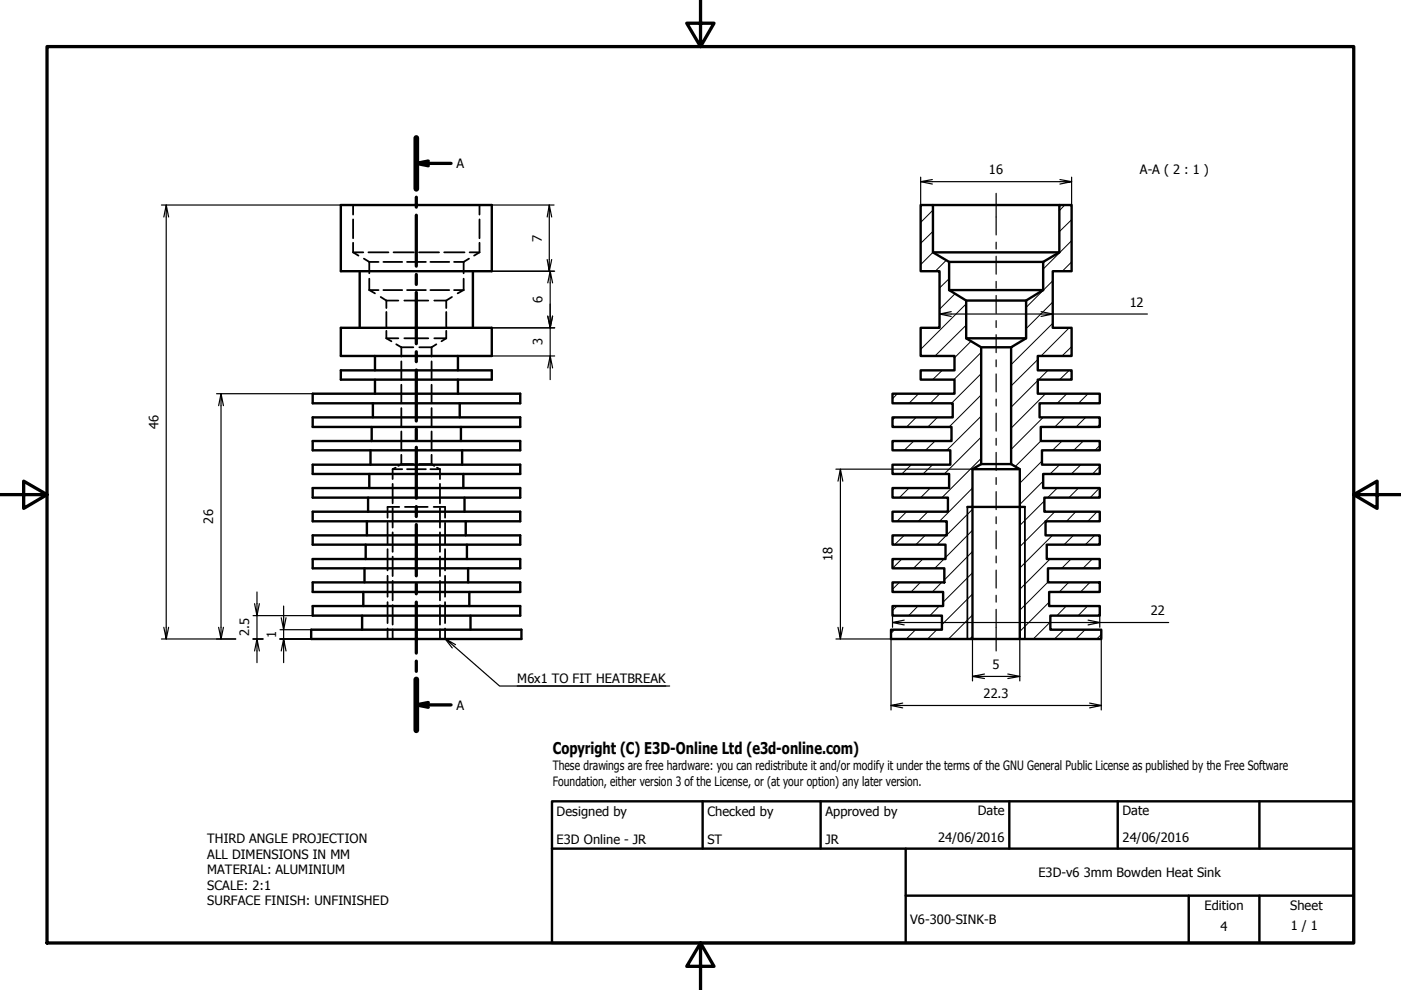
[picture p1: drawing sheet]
<svg xmlns="http://www.w3.org/2000/svg" width="297mm" height="210mm" viewBox="0 0 297 210" stroke-linecap="round" stroke-linejoin="round" font-family="sans-serif">
<!-- layer: Visible (ISO) -->
<g fill="none" stroke="#000" stroke-width=".51">
<path d="M72.3 43.5h32v14h-32zM76.3 57.5v12M100.3 57.5v12M195.2 43.5h2.6v10l3.4 2v6l3.7 2.2v8l3.1 1.9v24.8l-1.8 1.1v36h-17.3v-2h10.8v-3h-10.5v-2h10.8v-3h-10.8v-2h11v-3h-11v-2h11.3v-3h-11.3v-2h11.5v-3h-11.5v-2h11.8v-3h-11.8v-2h12v-3h-12v-2h12.3v-3h-12.3v-2h12.5v-3h-12.5v-2h12.8v-3h-12.8v-2h13.2v-3h-7.2v-2h7.2v-3h-7.2v-6h4v-12h-4zM197.8 43.5h26.8M197.8 53.5h26.8M201.2 55.5h20M224.6 43.5h2.6v14h-4v12h4v6h-7.2v3h7.2v2h-7.2v3h13.2v2h-12.8v3h12.8v2h-12.5v3h12.5v2h-12.3v3h12.3v2h-12v3h12v2h-11.8v3h11.8v2h-11.5v3h11.5v2h-11.3v3h11.3v2h-11v3h11v2h-10.8v3h10.8v2h-10.5v3h10.8v2h-17.3v-36l-1.8-1.1v-24.8l3.2-1.9v-8l3.6-2.2v-6l3.4-2zM72.3 78.5h32v2h-32zM72.3 69.5h32v6h-32zM79.5 75.5v3M97.1 75.5v3"/>
<path d="M201.2 61.5h20M204.9 63.7h12.7M204.9 71.7h12.7M208 73.6h6.4M66.3 98.5h44v2h-44zM66.3 93.5h44v2h-44zM66.3 88.5h44v2h-44zM66.3 83.5h44v2h-44zM78.5 95.5v3M78.8 90.5v3M79.1 85.5v3M79.5 80.5v3"/>
<path d="M97.1 80.5v3M97.5 85.5v3M97.7 90.5v3M98 95.5v3M206.2 99.5h10M208 98.4h6.4M66.3 118.5h44v2h-44zM66.3 113.5h44v2h-44zM66.3 108.5h44v2h-44zM66.3 103.5h44v2h-44zM77.5 115.5v3M77.8 110.5v3"/>
<path d="M78 105.5v3M78.3 100.5v3M98.2 100.5v3M98.5 105.5v3M98.7 110.5v3M99 115.5v3M205.1 107.5h12.2M66 133.5h44.6v2h-44.6zM66.3 123.5h44v2h-44zM66.3 128.5h44v2h-44zM76.8 130.5v3M77 125.5v3"/>
<path d="M77.3 120.5v3M99.3 120.5v3M99.5 125.5v3M99.8 130.5v3M206.2 135.5h10"/>
</g>
<!-- layer: Hidden (ISO) -->
<g fill="none" stroke="#000" stroke-width=".38">
<path d="M74.9 53.5h2.1M74.9 43.5v2M74.9 46.5v4M74.9 51.5v2M74.9 53.5l1.1 .7M77.2 54.8l1.1 .7M78.1 53.5h4.3M78.3 55.5h2M78.3 55.5v2.4M78.3 59.1v2.4M81.3 55.5h4M83.4 53.5h4.4"/>
<path d="M86.3 55.5h4M88.8 53.5h4.3M91.2 55.5h4M94.2 53.5h4.3M96.3 55.5h2M98.3 55.5v2.4M98.3 59.1v2.4M99.4 54.8l-1.1 .7M99.6 53.5h2.1M101.7 43.5v2M101.7 46.5v4M101.7 51.5v2"/>
<path d="M101.7 53.5l-1.2 .7M78.3 61.5h2M78.3 61.5l1.2 .7M80.7 63l1.2 .7M81.3 61.5h4M81.9 63.7h2.6M81.9 71.7h2.6M81.9 63.7v1.6M81.9 66.1v3.2M81.9 70.1v1.6M81.9 71.7l1.1 .7M84 73l1.1 .6"/>
<path d="M85.1 73.6h2.5M85.1 73.6v2M85.1 76.6v4M85.7 63.7h5.1M85.7 71.7h5.1M86.3 61.5h4M88.9 73.6h2.6M91.2 61.5h4M91.5 73.6v2M91.5 76.6v4M92.1 63.7h2.5M92.1 71.7h2.5"/>
<path d="M92.5 73l-1 .6M94.6 63.7v1.6M94.6 66.1v3.2M94.6 70.1v1.6M94.6 71.7l-1 .7M95.8 63l-1.2 .7M96.3 61.5h2M98.3 61.5l-1.3 .7M83.2 99.5h2.1M83.2 99.5v2.1M83.9 99.2l-.7 .3M85.1 98.4h2.5"/>
<path d="M85.1 81.6v3.9M85.1 86.5v4M85.1 91.5v4M85.1 96.4v2M85.1 98.4l-.6 .4M86.3 99.5h4M88.9 98.4h2.6M91.2 99.5h2.1M91.5 81.6v3.9M91.5 86.5v4M91.5 91.5v4M91.5 96.4v2"/>
<path d="M91.5 98.4l.6 .4M92.6 99.2l.7 .3M93.3 99.5v2.1M82.2 110.8v4.6M82.2 116.4v4.5M83.2 102.6v4.1M83.2 107.7v4.2M83.2 112.9v4.1M83.2 118v4.1M84.6 107.5h-2.4v2.3M85.9 107.5h4.8M91.9 107.5h2.5v2.3"/>
<path d="M93.3 102.6v4.1M93.3 107.7v4.2M93.3 112.9v4.1M93.3 118v4.1M94.4 110.8v4.6M94.4 116.4v4.5M82.2 122.1v4.4M82.2 127.7v4.4M82.2 133.3v2.2M83.2 123.2v4.1M83.2 128.3v4.1M83.2 133.4v2.1"/>
<path d="M93.3 123.2v4.1M93.3 128.3v4.1M93.3 133.4v2.1M94.4 122.1v4.4M94.4 127.7v4.4M94.4 133.3v2.2"/>
</g>
<!-- layer: Visible Narrow (ISO) -->
<path d="M205.1 107.5v28M217.3 107.5v28" fill="none" stroke="#000" stroke-width=".38"/>
<!-- layer: Section Line (ISO) -->
<g fill="none" stroke="#000" stroke-width=".7">
<path d="M88.3 29.2v10.8M88.3 34.6l2.5 .6M90.8 34.1l-2.5 .5h7.3M88.3 41.8v2.1M88.3 45.6v10.8M88.3 58.2v2.1M88.3 62v10.9M88.3 74.6v2.1M88.3 78.5v10.8M88.3 91v2.1M88.3 94.8v10.8M88.3 107.4v2.1"/>
<path d="M88.3 111.2v10.9M88.3 123.8v2.1M88.3 127.7v10.8M88.3 140.2v2.1M88.3 144.1v10.7M88.3 149.5l2.5 .5M90.8 148.9l-2.5 .6h7.3"/>
</g>
<path d="M88.3 29.2v10.8M88.3 144.1v10.7" fill="none" stroke="#000" stroke-width="1.2"/>
<!-- layer: Border (ISO) -->
<path d="M148.5 -.1v10l-2.9-5h5.8l-2.9 5M10 9.9h277v190h-277zM0 104.9h10l-5-2.9v5.8l5-2.9M287 104.9l5 2.9v-5.8l-5 2.9h10M148.5 199.9l2.9 5h-5.8l2.9-5v10" fill="none" stroke="#000" stroke-width=".7"/>
<!-- layer: Hatch (ISO) -->
<g fill="none" stroke="#000" stroke-width=".21">
<path d="M197.8 53.5l-2.6 2.6M197.8 49.1l-2.6 2.5M197.8 44.5l-2.6 2.7M200.6 55.2l-2.3 2.3M201.2 59.1l-2 2M223.2 59.5l-5.6 5.7M225.7 43.5l-1.1 1.2M227.2 55.5l-2 2M227.2 51l-6 6.1M227.2 46.6l-2.6 2.5M195.3 78.5l-.1 .1M195.3 69.5l-.1 .1"/>
<path d="M199.8 78.5l-2.1 2M202.5 62.3l-3.3 3.3M204.9 68.9l-6.7 6.6M204.9 64.4l-9.7 9.7M205.9 72.4l-3.5 3.5M208 79.2l-6.3 6.3M208 74.7l-5.8 5.8M220 76.2l-5.6 5.6M222.2 78.5l-2 2M223.2 64l-5.6 5.7M223.2 68.6l-8.8 8.7M226.7 69.5l-6 6"/>
<path d="M226.7 78.5l-2 2M227.2 73.5l-2 2M189.2 93.5v.1M189.7 88.5l-.5 .6M190.2 83.5l-1 1.1M193.2 98.5l-2 2M193.7 93.5l-2 2M194.2 88.5l-2 2M194.8 83.5l-2.1 2M197.7 98.5l-2 2M198.2 93.5l-2 2M198.8 88.5l-2.1 2"/>
<path d="M199.3 83.5l-2.1 2M208 97.2l-8.3 8.3M208 92.7l-7.8 7.8M208 88.2l-7.3 7.3M208 83.7l-6.8 6.8M220 80.7l-5.6 5.6M220.7 93.5l-5.4 5.4M220.9 97.8l-4.7 4.7M221.2 88.5l-6.8 6.8M221.7 83.5l-7.3 7.3M224.7 98.5l-2.1 2M225.2 93.5l-2.1 2"/>
<path d="M225.7 88.5l-2.1 2M226.2 83.5l-2 2M229.2 98.5l-2.1 2M229.7 93.5l-2.1 2M230.2 88.5l-2 2M230.7 83.5l-2 2M233.2 94.5l-1 1M233.2 98.9l-1.6 1.6M233.2 90l-.5 .5M233.2 85.4v.1M191.2 118.5l-2 2M191.7 113.5l-2 2"/>
<path d="M192.2 108.5l-2 2M192.7 103.5l-2 2M195.6 118.5l-1.9 2M196.2 113.5l-2 2M196.7 108.5l-2 2M197.2 103.5l-2 2M200.2 118.5l-2 2M200.7 113.5l-2 2M206.2 116.9l-6 6.1M206.2 112.4l-5.7 5.8M206.2 108l-5.5 5.4M206.2 103.5l-7 7"/>
<path d="M221.2 102l-5 5M221.4 106.2l-5.2 5.2M222.6 118.5l-6.4 6.4M223.1 113.5l-6.9 6.9M223.6 108.5l-7.4 7.4M224.2 103.5l-2.1 2M227.1 118.5l-2 2M227.6 113.5l-2 2M228.1 108.5l-2 2M228.7 103.5l-2.1 2M231.6 118.5l-2 2M232.1 113.5l-2 2"/>
<path d="M232.6 108.5l-2 2M233.1 103.5l-2 2M189.7 133.5l-.8 .8M190.2 128.5l-1 .9M190.7 123.5l-1.5 1.4M194.1 133.5l-1.9 2M194.6 128.5l-1.9 2M195.1 123.5l-1.9 2M198.6 133.5l-1.9 2M199.1 128.5l-1.9 2M199.6 123.5l-1.9 2M206.2 134.9l-.6 .6"/>
<path d="M206.2 130.4l-5.1 5.1M206.2 126l-6.5 6.4M206.2 121.4l-6.2 6.3M222.2 123.4l-6 6M222.4 127.7l-6.2 6.2M222.7 131.9l-3.6 3.6M225.6 133.5l-2 2M226.1 128.5l-2 2M226.6 123.5l-2 2M230.1 133.5l-2 2M230.6 128.5l-2 2M231.1 123.5l-2 2"/>
<path d="M233.2 130.3l-.2 .2M233.5 134.5l-1 1"/>
</g>
<!-- layer: Title (ISO) -->
<path d="M117 169.9h170v30h-170zM117 179.9h170M149 169.9v10M174 169.9v10M192 179.9v20M214 169.9v10M237 169.9v10M267 169.9v10M192 189.9h95M252 189.9v10M267 189.9v10" fill="none" stroke="#000" stroke-width=".51"/>
<!-- layer: Symbol (ISO) -->
<path d="M94.4 135.4l1.5 2M96.6 136.7l-2.2-1.3 11.5 10.1h36.1M109.7 145.5h31.5" fill="none" stroke="#000" stroke-width=".25"/>
<!-- layer: Dimension (ISO) -->
<g fill="none" stroke="#000" stroke-width=".25">
<path d="M195.2 38.5l2.5 .5M195.2 37.6v5.9M197.7 38.1l-2.5 .4h32l-2.5 .5M224.7 38.1l2.5 .4M227.2 37.6v5.9M34.2 43.5h38.1M35.2 43.5l-.5 2.5M35.8 46l-.6-2.5v92l-.5-2.5M100.3 57.5h17.3M104.3 43.5h13.2M116.5 43.5l-.5 2.5M116.6 57.5l-.5 2.5"/>
<path d="M117 46l-.5-2.5v14l-.5-2.5M117 55l-.5 2.5M117.2 60l-.6-2.5v12l-.5-2.5M100.3 69.5h17.3M104.3 75.5h13.3M117.2 78l-.6-2.5v5M117.2 67l-.6 2.5v6l-.5 2.5M199.2 66.6l2.5 .5M201.7 66.1l-2.5 .5h24l-2.5 .5M220.7 66.1l2.5 .5h20.1M45.9 83.5h20.4M46.9 83.5l-.5 2.5"/>
<path d="M47.4 86l-.5-2.5v52l-.5-2.5M177.2 99.5h29M178.2 99.5l-.5 2.5M178.7 102l-.5-2.5v36l-.5-2.5M34.2 135.5h15.8M35.8 133l-.6 2.5M47.4 133l-.5 2.5M53.7 135.5h2.1M53.7 130.5h12.6M54.5 125.5v5l-.5-2.5M55 138l-.5-2.5v5M55 128l-.5 2.5v5l-.5 2.5"/>
<path d="M59.4 133.5h6.6M59.4 135.5h6.6M60.1 128.5v5l-.5-2.5M60.6 138l-.5-2.5v5M60.6 131l-.5 2.5v2l-.5 2.5M177.2 135.5h29v8.9M178.7 133l-.5 2.5M188.9 135.5v15M189.2 132l2.5 .5M189.2 130.5v2.5M191.7 131.5l-2.5 .5h44l-2.5 .5M216.2 135.5v8.9"/>
<path d="M230.7 131.5l2.5 .5h14.6M233.2 130.5v2.5M233.5 135.5v15M188.9 149.6l2.5 .5M191.4 149.1l-2.5 .5h44.6l-2.5 .5M206.2 143.4l2.5 .5M208.7 142.9l-2.5 .5h10l-2.5 .5M213.7 142.9l2.5 .5M231 149.1l2.5 .5"/>
</g>
<!-- layer: Centerline (ISO) -->
<g fill="none" stroke="#000" stroke-width=".25">
<path d="M211.2 41v8.8M211.2 51.3v1.5M211.2 54.3v3.8M211.2 59.7v1.4M211.2 62.6v3.9M211.2 68v1.4M211.2 71v3.8M211.2 76.3v1.5M211.2 79.3v3.8M211.2 84.6v1.5M211.2 87.6v3.8M211.2 92.9v1.5"/>
<path d="M211.2 95.9v3.8M211.2 101.3v1.4M211.2 104.2v3.8M211.2 109.6v1.4M211.2 112.6v3.8M211.2 117.9v1.5M211.2 120.9v3.8M211.2 126.2v1.5M211.2 129.2v8.8"/>
</g>
<text font-size="3.4" x="117.2" y="159.8">Copyright (C) E3D-Online Ltd (e3d-online.com)</text>
<g font-size="2.7">
<text x="96.8" y="35.7">A</text>
<text x="209.7" y="36.9">16</text>
<text x="241.7" y="36.9">A-A ( 2 : 1 )</text>
<text x="114.9" y="51.3" transform="rotate(-90 114.9 51.3)">7</text>
<text x="115" y="64.2" transform="rotate(-90 115 64.2)">6</text>
<text x="239.5" y="65">12</text>
<text x="115" y="73.3" transform="rotate(-90 115 73.3)">3</text>
<text x="33.6" y="91" transform="rotate(-90 33.6 91)">46</text>
<text x="45.2" y="111" transform="rotate(-90 45.2 111)">26</text>
<text x="176.5" y="119" transform="rotate(-90 176.5 119)">18</text>
<text x="244" y="130.4">22</text>
<text x="52.8" y="134.9" transform="rotate(-90 52.8 134.9)">2.5</text>
<text x="58.5" y="135.2" transform="rotate(-90 58.5 135.2)">1</text>
<text x="210.4" y="141.8">5</text>
<text x="109.7" y="144.9">M6x1 TO FIT HEATBREAK</text>
<text x="208.5" y="147.9">22.3</text>
<text x="96.8" y="150.5">A</text>
<text x="117.2" y="163.3">These drawings are free hardware: you can redistribute it and/or modify it under the terms of the GNU General Public License as published by the Free Software</text>
<text x="117.2" y="166.6">Foundation, either version 3 of the License, or (at your option) any later version.</text>
<text x="118" y="173">Designed by</text>
<text x="150" y="173">Checked by</text>
<text x="175" y="173">Approved by</text>
<text x="207.3" y="172.9">Date</text>
<text x="238" y="172.9">Date</text>
<text x="43.9" y="178.8">THIRD ANGLE PROJECTION</text>
<text x="118" y="178.9">E3D Online - JR</text>
<text x="150" y="178.9">ST</text>
<text x="175" y="178.9">JR</text>
<text x="198.9" y="178.5">24/06/2016</text>
<text x="238" y="178.5">24/06/2016</text>
<text x="43.9" y="182.1">ALL DIMENSIONS IN MM</text>
<text x="43.9" y="185.4">MATERIAL: ALUMINIUM</text>
<text x="220.2" y="185.9">E3D-v6</text>
<text x="229.8" y="185.9">3mm Bowden Heat Sink</text>
<text x="43.9" y="188.6">SCALE: 2:1</text>
<text x="43.9" y="191.9">SURFACE FINISH: UNFINISHED</text>
<text x="193" y="195.9">V6-300-SINK-B</text>
<text x="255.4" y="193">Edition</text>
<text x="258.8" y="197.4">4</text>
<text x="273.6" y="193">Sheet</text>
<text x="273.7" y="197.2">1 / 1</text>
</g>
</svg>
